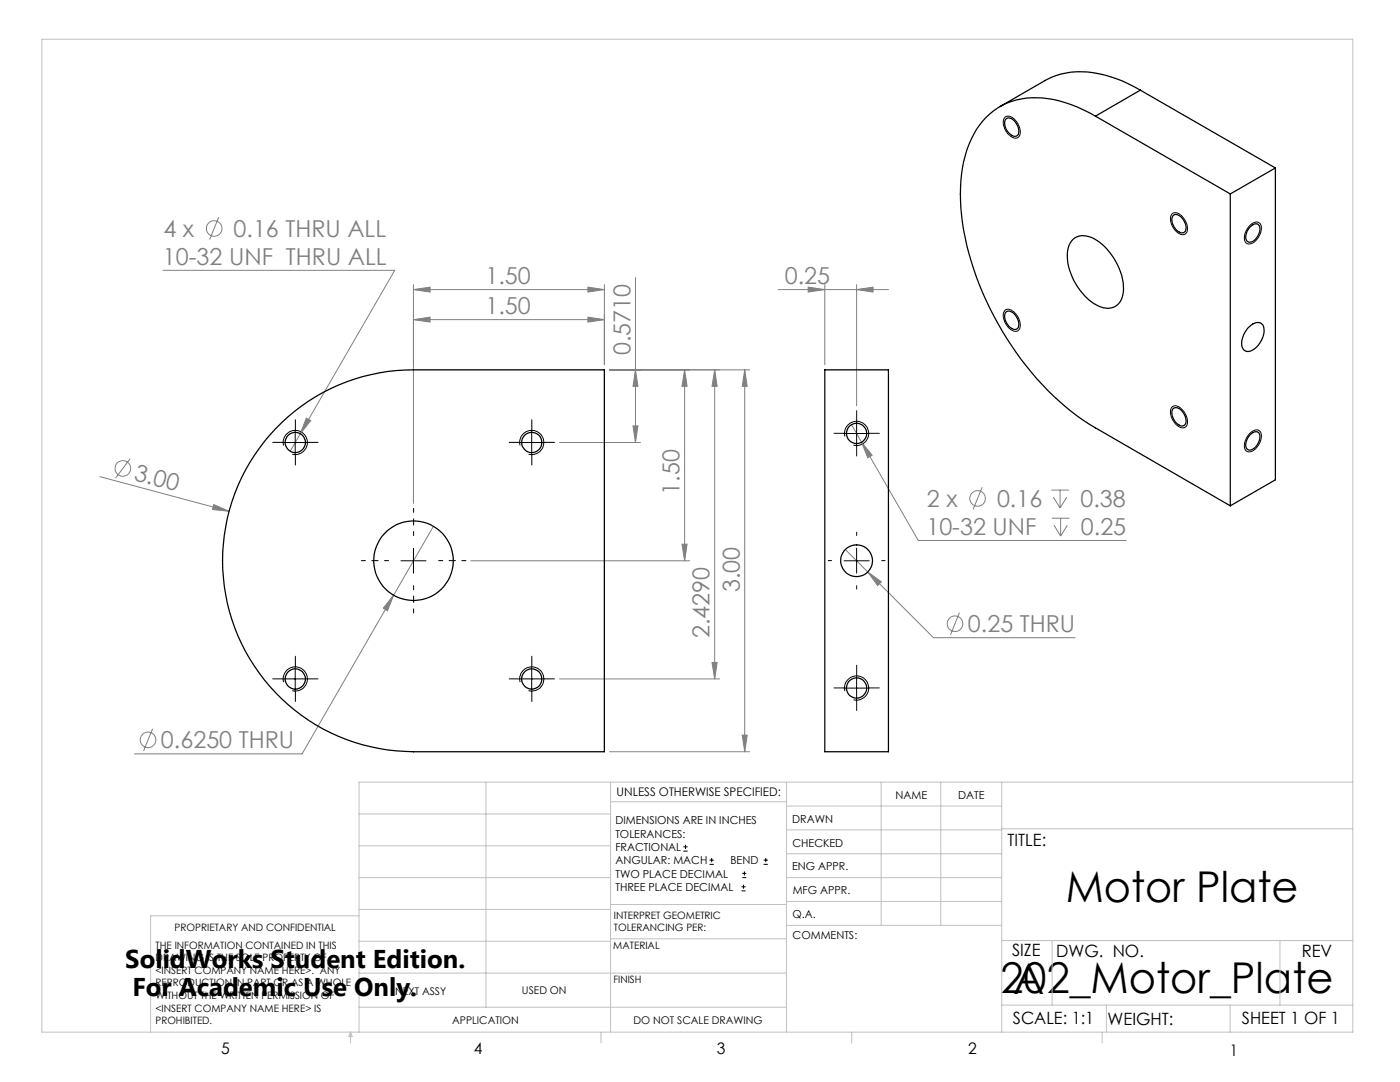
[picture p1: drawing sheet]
<svg xmlns="http://www.w3.org/2000/svg" width="279mm" height="216mm" viewBox="0 0 279 216" stroke-linecap="round" stroke-linejoin="round" font-family="sans-serif">
<g fill="none" stroke="#808080" stroke-width=".2">
<path d="M32.5 53.9h46.3l-18.9 32.6M43.6 43.4l-1.8 4.4M82.5 57.8l3.3-.5v1zM82.5 56.8v43.6M82.5 57.8h38.1M117.3 57.3l3.3 .5-3.3 .5zM120.6 56.8v16M126.8 55.4v32.9M155.3 57.8h22M161.3 57.3l3.3 .5-3.3 .5zM164.6 56.8v16M171 57.8l3.2-.5v1z"/>
<path d="M171 56.8v24.2M82.5 63.8l3.3-.5v1zM82.5 63.8h38.1M117.3 63.3l3.3 .5-3.3 .5zM126.8 73.8l.5 3.3h-1zM136.6 73.8v38.1M136.6 73.8l.5 3.3h-1zM142.6 73.8v61.7M142.6 73.8l.5 3.3h-1zM148.6 73.8l.5 3.3h-1zM148.6 73.8v76.2M149.6 73.8h-28"/>
<path d="M19.9 95.1l25.8 6.9M26 91.5l-2.9 3.9M59.9 86.5l-2 3.5M61.1 83.4l.9 .5-2.1 2.6zM111.7 88.3h16.1M126.3 85h1l-.5 3.3zM169.9 84.7l13.4 23.1h41.5M171.9 88.2l2.2 2.6-.9 .5zM196 97.2l-1.8 4.5M209.8 97.8h3.6M210.2 99.2l1.4 2.2M211.6 97.8v3.6"/>
<path d="M212.9 99.2l-1.3 2.2M42.7 100.7l3 1.3-3.3-.3zM78.6 118.7l-1.3 3.2-.8-.5zM86.5 105l-26.2 45.4h-33.5M93.9 111.9h43.7M136.1 108.6h1l-.5 3.3zM168.7 109.6l17.6 17.6h28.3M173.2 114.1l2.7 2-.7 .7zM209.9 103.4h3.6M210.4 104.8l1.3 2.2M211.7 103.4v3.6M213 104.8l-1.3 2.2"/>
<path d="M111.7 135.5h31.9M142.1 132.2h1l-.5 3.3zM191.5 122.2l-1.8 4.5M30.4 145.4l-1.8 4.5M121.6 150h28M148.1 146.7h1l-.5 3.3z"/>
<circle cx="42.7" cy="45.6" r="1.56"/>
<circle cx="24.5" cy="93.5" r="1.55"/>
<circle cx="195.1" cy="99.5" r="1.55"/>
<circle cx="190.6" cy="124.5" r="1.55"/>
<circle cx="29.6" cy="147.6" r="1.55"/>
</g>
<g fill="none" stroke="#000" stroke-width=".2">
<path d="M200.6 23.4a1.67 1.67 0 0 1 2.2 .8 2.58 2.58 0 0 1 .4 3.2 1.88 1.88 0 0 1-2.3-1 2.55 2.55 0 0 1-.3-3zM233.9 42.7a1.65 1.65 0 0 1 2.3 .8 2.6 2.6 0 0 1 .4 3.1 1.72 1.72 0 0 1-2.3-1 2.55 2.55 0 0 1-.4-2.9zM249.3 45.2a1.45 1.45 0 0 1 2.3-.5 3.2 3.2 0 0 1-2.3 4 1.13 1.13 0 0 1-.9-1.6l.3-1zM200.5 62a1.28 1.28 0 0 1 1.9 .3 3.1 3.1 0 0 1 1 3.5 1.28 1.28 0 0 1-1.9-.3 3.1 3.1 0 0 1-1-3.5zM56.4 88.3h5M56.6 88.9a2.41 2.41 0 0 1 2.1-3 2.41 2.41 0 0 1 2.6 2.6 2.41 2.41 0 0 1-3 2.1M58.9 85.8v5M103.6 88.3h5M103.8 88.9a2.42 2.42 0 0 1 2.1-3 2.42 2.42 0 0 1 2.6 2.6 2.42 2.42 0 0 1-3 2.1M106.1 85.8v5M168.5 86.5h5M168.6 87.1a2.42 2.42 0 0 1 2.2-3 2.42 2.42 0 0 1 2.6 2.6 2.42 2.42 0 0 1-3.1 2.1"/>
<path d="M171 84v5M233.9 81.2a1.41 1.41 0 0 1 2 .5 2.82 2.82 0 0 1 .7 3.5h-.1a1.95 1.95 0 0 1-2.4-1.2 2.49 2.49 0 0 1-.2-2.8zM249.4 86.5a1.29 1.29 0 0 1 2.2-.1 3.4 3.4 0 0 1-2.2 3.8 1.13 1.13 0 0 1-1-1.6l.3-1zM80 111.9h5M82.5 109.4v5M168.5 111.9h5M171 109.4v5M56.4 135.5h5M56.6 136.1a2.4 2.4 0 0 1 2.1-3 2.4 2.4 0 0 1 2.6 2.5 2.4 2.4 0 0 1-3 2.2M58.9 133v5M103.6 135.5h5M103.8 136.1a2.41 2.41 0 0 1 2.1-3 2.41 2.41 0 0 1 2.6 2.6 2.41 2.41 0 0 1-3 2.1"/>
<path d="M106.1 133v5M168.5 137.3h5M168.6 137.9a2.42 2.42 0 0 1 2.2-3 2.42 2.42 0 0 1 2.6 2.6 2.42 2.42 0 0 1-3.1 2.1M171 134.8v5M136.4 169.8h.8M136.4 169h.8M136.8 168.6v.8M141.6 172.5h.9M141.6 171.6h.9M142 171.2v.8M148 177.8h.8M148 177h.8"/>
<path d="M148.1 175.1h.8M148.1 174.3h.8M148.4 176.5v.8M148.6 173.9v.8M152.4 172.5h.8M152.4 171.6h.8M152.8 171.2v.8"/>
</g>
<g fill="none" stroke="#c0c0c0" stroke-width=".2">
<path d="M8.4 7.8h261.6v198.2h-261.6zM97 156.1v44.9M121.8 156.1v49.9M121.8 160h35.2M157 156.1v49.9M175.9 156.1v28.5M187.7 156.1v28.5M199.9 156.1v49.9M270 156.1h-198.4v49.9M71.6 175.1h50.2M71.6 168.8h50.2M71.6 162.4h50.2"/>
<path d="M157 170.4h42.9M157 165.6h42.9M157 160.8h42.9M157 175.1h42.9M157 179.9h42.9M199.9 165.4h70.1M71.6 194.2h85.4M71.6 187.8h50.2M71.6 181.5h50.2M71.6 182.7h-41.5v23.3M121.8 187.3h35.2M121.8 180.5h35.2"/>
<path d="M157 184.6h42.9M199.9 187.7h70.1M210 187.7v12.9M255.4 187.7v12.9M70 206v2.1M70 206l.3 .8h-.7zM71.6 201h85.4M119.9 206v2.1M170 206v2.1M199.9 200.6h70.1M220 206v2.1M220.8 200.6v5.4"/>
<path d="M245.5 200.6v5.4"/>
</g>
<g fill="none" stroke="#000" stroke-width=".2" stroke-dasharray="15.2 1.3 1.3 1.3">
<path d="M56.4 88.3h-2M58.9 85.8v-2M58.9 90.8v2M61.4 88.3h2.1M103.6 88.3h-2M106.1 85.8v-2M106.1 90.8v2M108.6 88.3h2.1M168.5 86.5h-2.1M171 84v-2.1M171 89v2M173.5 86.5h2"/>
<path d="M166 111.9h-.7M171 106.9v-.7M171 116.9v.6M176 111.9h.6M56.4 135.5h-2M58.9 133v-2.1M58.9 138v2M61.4 135.5h2.1M103.6 135.5h-2M106.1 133v-2.1M106.1 138v2M108.6 135.5h2.1"/>
<path d="M168.5 137.3h-2.1M171 134.8v-2.1M171 139.8v2M173.5 137.3h2"/>
</g>
<path d="M77.5 111.9h-5.4M82.5 106.9v-5.5M82.5 116.9v5.4M87.5 111.9h5.5" fill="none" stroke="#000" stroke-width=".2" stroke-dasharray="15.2 1.3 1.3 1.3" stroke-dashoffset="14.4"/>
<g fill="#808080">
<path d="M42.7 100.7l3 1.3-3.3-.3z"/>
<path d="M117.3 63.3l3.3 .5-3.3 .5zM82.5 63.8l3.3-.5v1z"/>
<path d="M61.1 83.4l-1.2 3.1 2.1-2.6zM78.6 118.7l-2.1 2.7 .8 .5zM82.5 57.8l3.3-.5v1zM117.3 57.3l3.3 .5-3.3 .5zM171.9 88.2l1.3 3.1 .9-.5zM173.2 114.1l2 2.7 .7-.7zM161.3 57.3l3.3 .5-3.3 .5zM171 57.8l3.2-.5v1z"/>
<path d="M148.1 146.7h1l-.5 3.3zM148.6 73.8l.5 3.3h-1z"/>
<path d="M126.8 73.8l.5 3.3h-1zM126.3 85h1l-.5 3.3zM142.6 73.8l.5 3.3h-1zM142.1 132.2h1l-.5 3.3zM136.6 73.8l.5 3.3h-1zM136.1 108.6h1l-.5 3.3z"/>
</g>
<g fill="none" stroke="#000" stroke-width=".25">
<path d="M227.6 18a22.2 22.2 0 0 0-14.8-3.4 12.5 12.5 0 0 0-4.3 1.5l-8.9 5.2M227.6 18l-9 5.2M227.6 18l26.9 15.5M200.7 23.8a1.37 1.37 0 0 1 2 .6 2.32 2.32 0 0 1 .4 2.6l-.2 .1a1.93 1.93 0 0 1-2.2-1.5l-.2-1zM218.6 23.2a22.2 22.2 0 0 0-14.8-3.4 13.7 13.7 0 0 0-10.4 9 31.5 31.5 0 0 0-1.1 17.2 62.1 62.1 0 0 0 22.7 37l3.6 2.4 26.9 15.5M218.6 23.2l26.9 15.5M245.5 38.7v62.2M254.5 33.5v62.2l-9 5.2M254.5 33.5l-9 5.2M214.1 47.8a3.8 3.8 0 0 1 4.8 .1 12.4 12.4 0 0 1 5.3 10.4 3.2 3.2 0 0 1-5.1 2.7 12 12 0 0 1-6-11l.3-1.1zM234.1 43a1.37 1.37 0 0 1 2 .7 2.32 2.32 0 0 1 .4 2.5 1.37 1.37 0 0 1-2-.7 2.27 2.27 0 0 1-.4-2.5zM249.5 45.3a1.1 1.1 0 0 1 1.9-.2 2.82 2.82 0 0 1-1.9 3.2 1.08 1.08 0 0 1-.8-1.7z"/>
<path d="M164.6 73.8h12.7v76.2h-12.7zM200.7 62.3a1.36 1.36 0 0 1 2 .7 2.26 2.26 0 0 1 .4 2.5 1.37 1.37 0 0 1-2-.7 2.26 2.26 0 0 1-.4-2.5zM249 65.5a2.18 2.18 0 0 1 2.8-.9 2.88 2.88 0 0 1-.1 3.4 3.1 3.1 0 0 1-3.1 2.1 1.89 1.89 0 0 1-.7-2.5l.3-.9zM56.2 84.3a37.8 37.8 0 0 1 26.3-10.5h38.1v76.2h-38.1a38.1 38.1 0 0 1-35.3-23.9 38.1 38.1 0 0 1 9-41.8zM234.1 81.6a1.36 1.36 0 0 1 2 .7 2.26 2.26 0 0 1 .4 2.5 1.38 1.38 0 0 1-2-.7 2.32 2.32 0 0 1-.4-2.5zM249.5 86.7a1.12 1.12 0 0 1 1.9-.1 2.71 2.71 0 0 1-2.2 3.2 1.4 1.4 0 0 1-.4-2.1z"/>
<circle cx="58.9" cy="88.3" r="2.01"/>
<circle cx="106.1" cy="88.3" r="2.01"/>
<circle cx="170.9" cy="86.5" r="2.01"/>
<circle cx="82.5" cy="111.9" r="7.9"/>
<circle cx="170.9" cy="111.9" r="3.2"/>
<circle cx="58.9" cy="135.5" r="2.01"/>
<circle cx="106.1" cy="135.5" r="2.01"/>
<circle cx="170.9" cy="137.3" r="2.01"/>
</g>
<g font-size="8.5">
<text x="212.7" y="179.9">Motor Plate</text>
<text x="199.7" y="198.1">202_Motor_Plate</text>
<text x="202.2" y="198.3">A</text>
</g>
<g font-size="5.1">
<text x="25" y="193.2">SolidWorks Student Edition.</text>
<text x="26.4" y="198.8">For Academic Use Only.</text>
</g>
<g font-size="4.7" fill="#808080">
<text x="32.6" y="47.3">4 x</text>
<text x="46.6" y="47.3">0.16 THRU ALL</text>
<text x="32.5" y="52.9">10-32 UNF THRU ALL</text>
<text x="96.9" y="56.8">1.50</text>
<text x="156.6" y="56.8">0.25</text>
<text x="96.9" y="62.8">1.50</text>
<text x="125.8" y="70.9" transform="rotate(-90 125.8 70.9)">0.5710</text>
<text x="26.6" y="95.8" transform="rotate(15 26.6 95.8)">3.00</text>
<text x="135.6" y="98.7" transform="rotate(-90 135.6 98.7)">1.50</text>
<text x="185" y="101.2">2 x</text>
<text x="199" y="101.2">0.16</text>
<text x="215.6" y="101.2">0.38</text>
<text x="184.9" y="106.8">10-32 UNF</text>
<text x="215.7" y="106.8">0.25</text>
<text x="147.6" y="118.2" transform="rotate(-90 147.6 118.2)">3.00</text>
<text x="141.6" y="127.4" transform="rotate(-90 141.6 127.4)">2.4290</text>
<text x="193.2" y="126.1">0.25 THRU</text>
<text x="32.1" y="149.3">0.6250 THRU</text>
</g>
<g font-size="3.4">
<text x="201.1" y="168.8">TITLE:</text>
<text x="202" y="190.8">SIZE</text>
<text x="210.8" y="190.9">DWG. NO.</text>
<text x="259.8" y="191">REV</text>
<text x="202.1" y="204.4">SCALE: 1:1</text>
<text x="221" y="204.5">WEIGHT:</text>
<text x="247.8" y="204.4">SHEET 1 OF 1</text>
</g>
<g font-size="3.2">
<text x="44.2" y="210.4">5</text>
<text x="94.6" y="210.3">4</text>
<text x="143.1" y="210.4">3</text>
<text x="193.2" y="210.3">2</text>
<text x="245.4" y="210.6">1</text>
</g>
<text font-size="2.4" x="123.1" y="158.9">UNLESS OTHERWISE SPECIFIED:</text>
<g font-size="2.2">
<text x="178.7" y="159.4">NAME</text>
<text x="191.2" y="159.4">DATE</text>
<text x="122.8" y="164.5">DIMENSIONS ARE IN INCHES</text>
<text x="122.8" y="167.1">TOLERANCES:</text>
<text x="158.1" y="164.2">DRAWN</text>
<text x="122.8" y="169.8">FRACTIONAL</text>
<text x="122.8" y="172.5">ANGULAR: MACH</text>
<text x="145.8" y="172.5">BEND</text>
<text x="158.1" y="173.7">ENG APPR.</text>
<text x="158.2" y="169.1">CHECKED</text>
<text x="122.8" y="175.1">TWO PLACE DECIMAL</text>
<text x="122.8" y="177.8">THREE PLACE DECIMAL</text>
<text x="158.2" y="178.4">MFG APPR.</text>
<text x="158.2" y="183.2">Q.A.</text>
<text x="158.2" y="187.4">COMMENTS:</text>
</g>
<g font-size="2.1">
<text x="78.8" y="198.5">NEXT ASSY</text>
<text x="104.2" y="198.4">USED ON</text>
<text x="90.2" y="204.3">APPLICATION</text>
<text x="126.4" y="204.3">DO NOT SCALE DRAWING</text>
</g>
<g font-size="2">
<text x="34.8" y="185.7">PROPRIETARY AND CONFIDENTIAL</text>
<text x="122.5" y="183.3">INTERPRET GEOMETRIC</text>
<text x="122.5" y="185.9">TOLERANCING PER:</text>
<text x="31.1" y="189.3">THE INFORMATION CONTAINED IN THIS</text>
<text x="31.1" y="191.8">DRAWING IS THE SOLE PROPERTY OF</text>
<text x="122.4" y="189.4">MATERIAL</text>
<text x="31.1" y="194.3">&lt;INSERT COMPANY NAME HERE&gt;. ANY</text>
<text x="31.1" y="196.8">REPRODUCTION IN PART OR AS A WHOLE</text>
<text x="122.4" y="196.2">FINISH</text>
<text x="31.1" y="199.4">WITHOUT THE WRITTEN PERMISSION OF</text>
<text x="31.1" y="201.9">&lt;INSERT COMPANY NAME HERE&gt; IS</text>
<text x="31.1" y="204.4">PROHIBITED.</text>
</g>
</svg>
